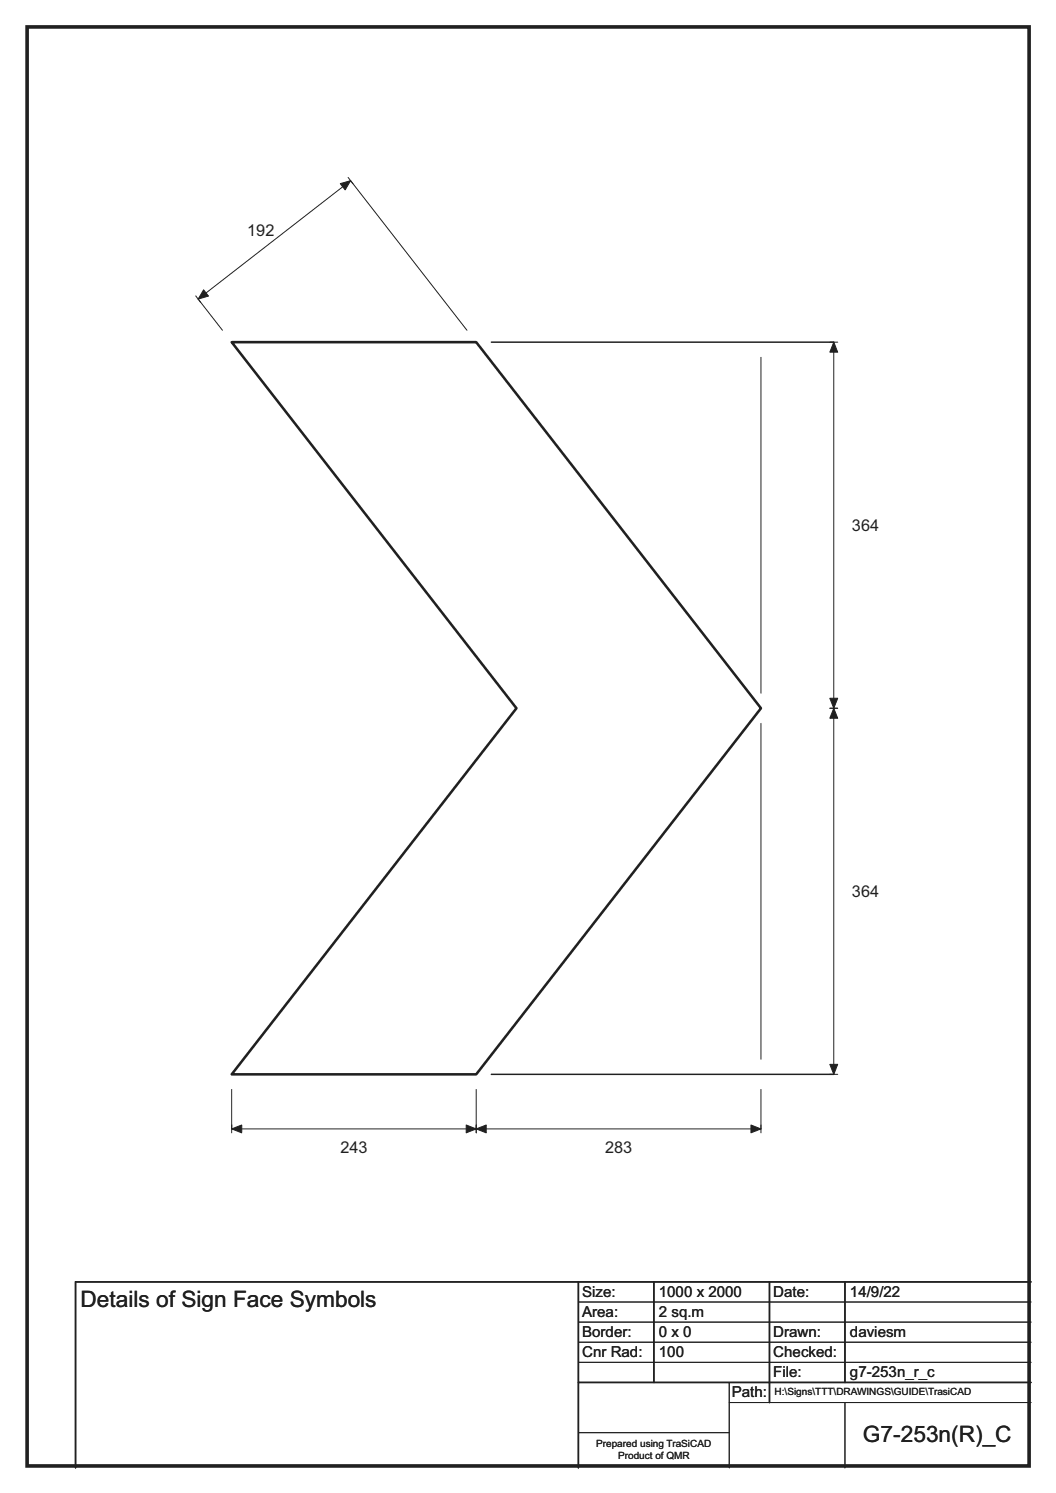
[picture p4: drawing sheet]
<svg xmlns="http://www.w3.org/2000/svg" width="210mm" height="297mm" viewBox="0 0 210 297" stroke-linecap="round" stroke-linejoin="round" font-family="sans-serif">
<path d="M97.7 68.1h68.1M97.7 213.7h68.1M115 255v37M130 255v20M153 255v24M168 255v20M205 255h-190v37M115 275h90" fill="none" stroke="#231f20" stroke-width=".3"/>
<g fill="none" stroke="#231f20" stroke-width=".2">
<path d="M69.2 35.3l1 1.3M38.9 58.9l1 1.2M44.2 65.7l-4.8-6.2 30.3-23.6 23.2 29.8M151.3 71.1v66.8M165 68.1h1.6M165.8 68.1v145.6M151.3 143.9v66.8M165 140.9h1.6M46.1 216.8v8.6M94.7 216.8v8.6M151.3 216.8v8.6M165 213.7h1.6"/>
<path d="M46.1 224.6h105.2M115 259h90M115 263h90M115 267h90M115 271h90M145 279h60M145 275v17M168 279v13M115 285h30"/>
</g>
<g fill="#231f20" stroke="#231f20" stroke-width=".2">
<path d="M165.8 68.1l.8 2h-1.6z" fill-rule="evenodd"/>
<path d="M165 138.9h1.6l-.8 2z" fill-rule="evenodd"/>
<path d="M165.8 140.9l.8 2h-1.6z" fill-rule="evenodd"/>
<path d="M165 211.8h1.6l-.8 1.9z" fill-rule="evenodd"/>
<path d="M46.1 224.6l2-.8v1.6z" fill-rule="evenodd"/>
<path d="M92.7 223.8l2 .8-2 .8z" fill-rule="evenodd"/>
<path d="M94.7 224.6l2-.8v1.6z" fill-rule="evenodd"/>
<path d="M149.3 223.8l2 .8-2 .8z" fill-rule="evenodd"/>
<path d="M67.7 36.5l2-.6-1.1 1.9z" fill-rule="evenodd"/>
<path d="M40.5 57.7l1 1.2-2.1 .6z" fill-rule="evenodd"/>
</g>
<path d="M46.1 68.1h48.6l56.6 72.8-56.6 72.8h-48.6l56.6-72.8z" fill="none" stroke="#231f20" stroke-width=".51"/>
<path d="M5.4 5.4h199.2v286.3h-199.2z" fill="none" stroke="#231f20" stroke-width=".72"/>
<g font-size="4.5" fill="#231f20">
<text x="16" y="260.1">Details of Sign Face Symbols</text>
<text x="171.6" y="286.9">G7-253n(R)_C</text>
</g>
<g font-size="3.2" fill="#231f20">
<text x="49.2" y="47">192</text>
<text x="169.4" y="105.6">364</text>
<text x="169.4" y="178.4">364</text>
<text x="67.7" y="229.3">243</text>
<text x="120.3" y="229.3">283</text>
</g>
<g font-size="3" fill="#231f20">
<text x="115.7" y="258">Size:</text>
<text x="131" y="258">1000 x 2000</text>
<text x="153.8" y="258">Date:</text>
<text x="169" y="258">14/9/22</text>
<text x="115.8" y="262">Area:</text>
<text x="131" y="262">2 sq.m</text>
<text x="115.8" y="266">Border:</text>
<text x="115.8" y="270">Cnr Rad:</text>
<text x="131" y="266">0 x 0</text>
<text x="131" y="270">100</text>
<text x="153.8" y="266">Drawn:</text>
<text x="153.8" y="270">Checked:</text>
<text x="169" y="266">daviesm</text>
<text x="153.8" y="274">File:</text>
<text x="169" y="274">g7-253n_r_c</text>
<text x="145.5" y="278">Path:</text>
</g>
<g font-size="2" fill="#231f20">
<text x="154" y="277.6">H:\Signs\TTT\DRAWINGS\GUIDE\TrasiCAD</text>
<text x="118.5" y="287.8">Prepared using TraSiCAD</text>
<text x="122.9" y="290.2">Product of QMR</text>
</g>
</svg>
